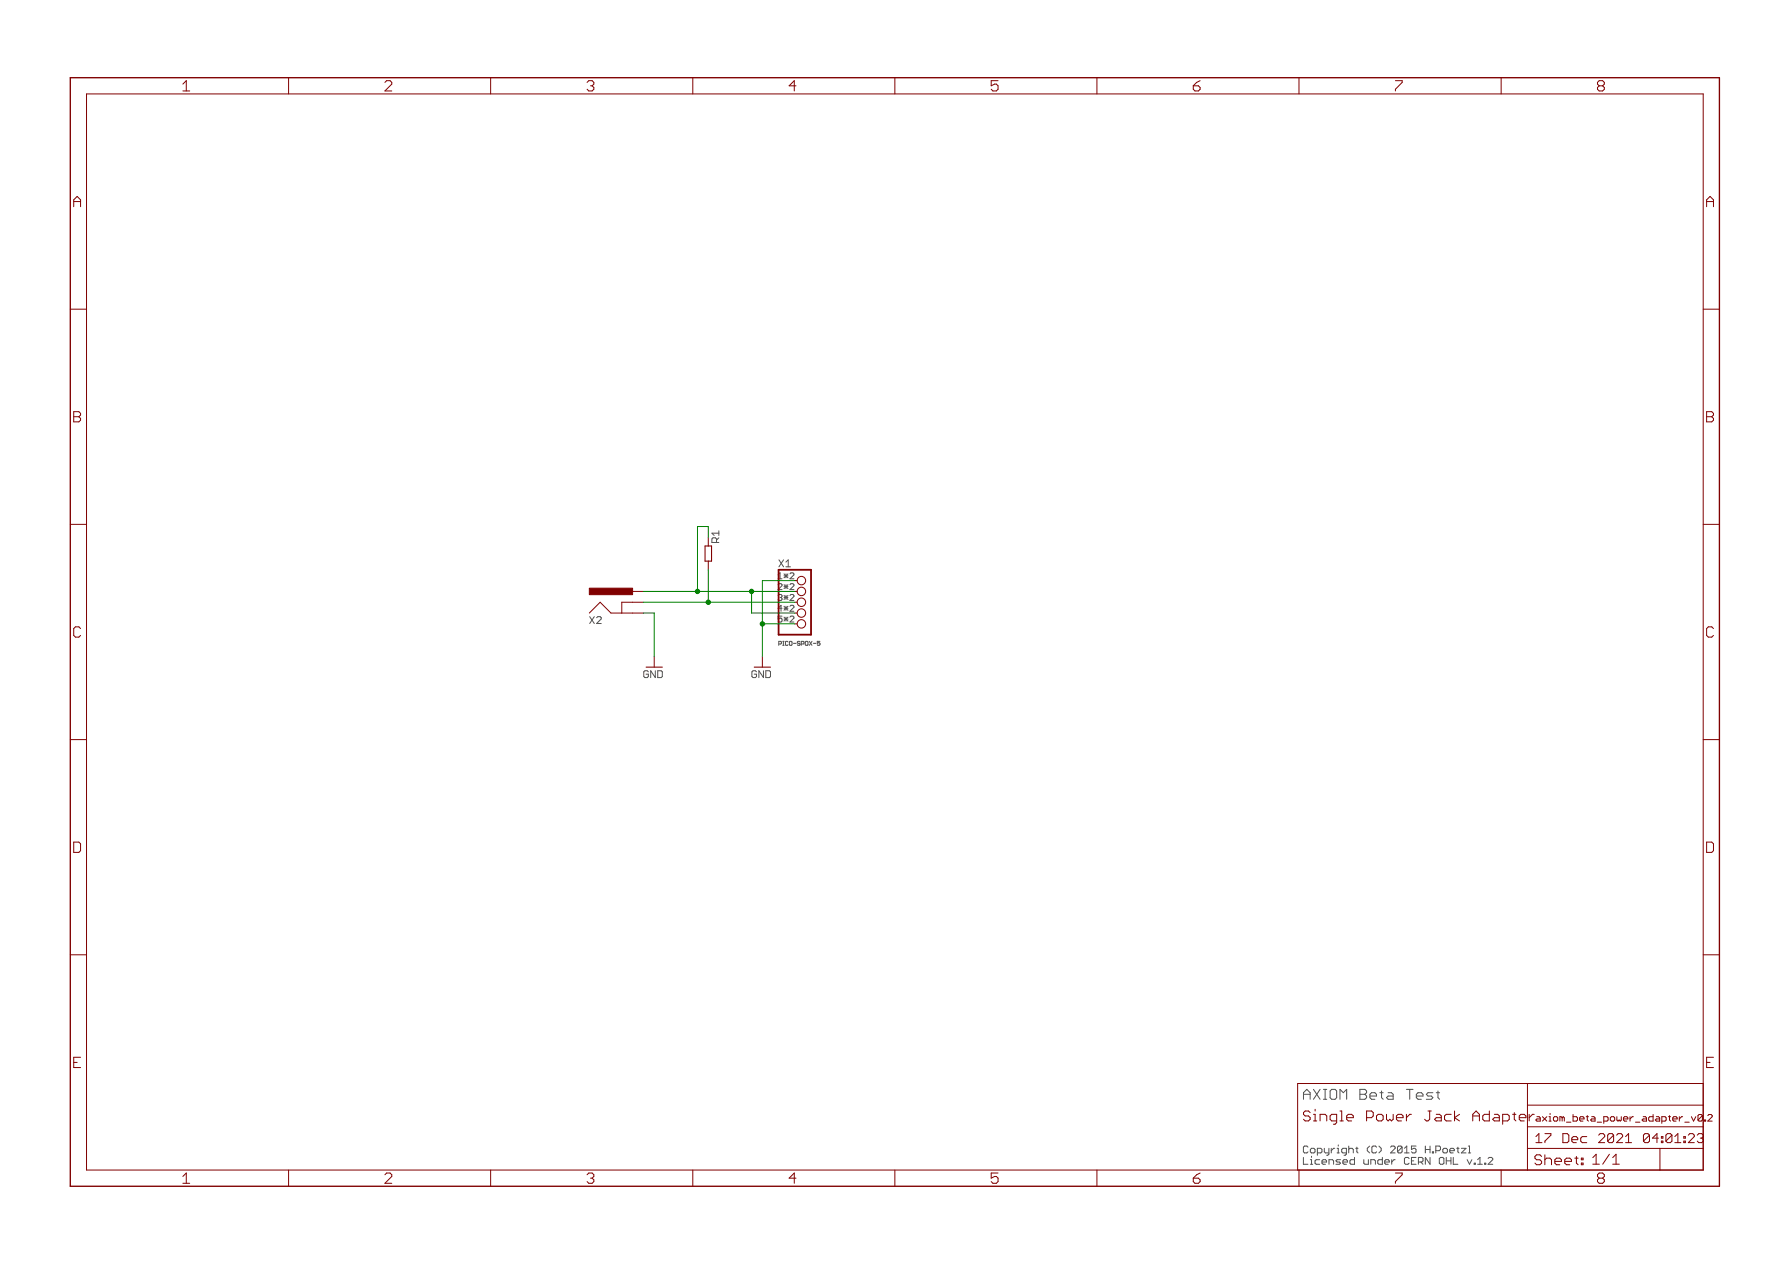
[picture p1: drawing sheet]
<svg xmlns="http://www.w3.org/2000/svg" width="420mm" height="297mm" viewBox="0 0 420 297" stroke-linecap="round" stroke-linejoin="round" font-family="sans-serif">
<path d="M191.9 150.6h.7M192.3 150.9l.3 .2v.3l-.5 .1M337.3 256.6h.8M337.7 256.2v1.5l.4 .4M342.1 269.6h.6M342.4 269.4v1.1l.3 .2M343.2 269.6h1.1l-1.1 1.1M344.8 269.1h.3v1.6M347 272.3l.6-.5v1.6M347 273.4h1.1M348.7 273.1h.3v.3h-.3zM349.5 272l.3-.2h.5l.3 .2v.3l-1.1 1.1h1.1" fill="none" stroke="#505050" stroke-width=".23"/>
<g fill="none" stroke="#800000" stroke-width=".23">
<path d="M67.8 18.2v3.9M115.2 18.2v3.9M162.7 18.2v3.9M210.2 18.2v3.9M257.6 18.2v3.9M305.1 18.2v3.9M352.6 18.2v3.9M20.3 22.1h379.7v252.6h-379.7zM16.5 72.6h3.8M400 72.6h3.8M16.5 123.1h3.8M148.6 138.9h2.5"/>
<path d="M166.3 126.2v2M166.3 131.8v2M400 123.1h3.8M138.4 144l2.5-2.6 2.6 2.6h7.6M151.1 141.4h-5.1v2.6M153.6 154.1v2.6M179 154.1v2.6M16.5 173.7h3.8M400 173.7h3.8M16.5 224.2h3.8M400 224.2h3.8M358.7 254.4v20.3"/>
<path d="M358.7 259.5h41.3M400 254.4h-95.2v20.3M67.8 274.7v3.9M115.2 274.7v3.9M162.7 274.7v3.9M210.2 274.7v3.9M257.6 274.7v3.9M305.1 274.7v3.9M352.6 274.7v3.9M354.1 261.7l.4 .3v.8l-.4 .4M355.2 261.7h.8M355.6 261.3v1.5l.4 .4"/>
<path d="M356.8 262.4h1.6v-.4l-.4-.3h-.8l-.4 .3v.8l.4 .4h.8M358.7 269.7h41.3M358.7 264.6h41.3M359.1 261.7v1.5M360.3 261.7h-.4l-.8 .7M389.8 269.7v5M397.6 266.2l.3 .4v.3l-1.4 1.4h1.4M398.6 267.9l.4 .4h.7l.3-.4M398.6 266.6l.4-.4h.7l.3 .4M399.3 267.3h.4M399.7 267.3l.3 .3M400 266.9l-.3 .4"/>
<path d="M400.3 263h.3v.2h-.3zM401.1 262l.2-.3h.6l.2 .3v.2l-1 1h1"/>
<circle cx="188.2" cy="136.3" r=".99"/>
<circle cx="188.2" cy="138.9" r=".99"/>
<circle cx="188.2" cy="146.5" r=".99"/>
<circle cx="188.2" cy="141.4" r=".99"/>
<circle cx="188.2" cy="144" r=".99"/>
</g>
<path d="M16.5 18.2h387.3v260.4h-387.3z" fill="none" stroke="#800000" stroke-width=".32"/>
<path d="M182.9 133.8h7.6v15.2h-7.6z" fill="none" stroke="#800000" stroke-width=".42"/>
<path d="M138.4 138.1h10.2v1.5h-10.2z" fill="#800000" stroke="#800000" stroke-width=".23"/>
<path d="M165.6 128.2h1.5v3.6h-1.5z" fill="none" stroke="#800000" stroke-width=".25"/>
<path d="M151.1 138.9h35.6M166.3 133.8v7.6M166.3 123.6h-2.5v15.3M176.5 138.9v5.1h10.2M186.7 136.3h-7.7v17.8M151.1 144h2.5v10.1M151.1 141.4h35.6M179 146.5h7.7" fill="none" stroke="#008000" stroke-width=".23"/>
<g fill="#008000" stroke="#008000" stroke-width=".23">
<circle cx="179" cy="146.5" r=".51"/>
<circle cx="166.3" cy="141.4" r=".51"/>
<circle cx="176.5" cy="138.9" r=".51"/>
<circle cx="163.8" cy="138.9" r=".51"/>
</g>
<g font-size="3.7" fill="#800000">
<text x="42.9" y="21.4">1</text>
<text x="90.3" y="21.4">2</text>
<text x="137.8" y="21.4">3</text>
<text x="185.3" y="21.4">4</text>
<text x="232.7" y="21.4">5</text>
<text x="280.2" y="21.4">6</text>
<text x="327.6" y="21.4">7</text>
<text x="375.1" y="21.4">8</text>
<text x="17.2" y="48.6">A</text>
<text x="400.7" y="48.6">A</text>
<text x="17.2" y="99.2">B</text>
<text x="400.7" y="99.2">B</text>
<text x="17.1" y="149.7">C</text>
<text x="400.6" y="149.7">C</text>
<text x="17" y="200.2">D</text>
<text x="400.5" y="200.2">D</text>
<text x="17.3" y="250.8">E</text>
<text x="400.7" y="250.8">E</text>
<text x="42.9" y="277.9">1</text>
<text x="90.3" y="277.9">2</text>
<text x="137.8" y="277.9">3</text>
<text x="185.3" y="277.9">4</text>
<text x="232.7" y="277.9">5</text>
<text x="280.2" y="277.9">6</text>
<text x="327.6" y="277.9">7</text>
<text x="375.1" y="277.9">8</text>
</g>
<text font-size="3.6" fill="#505050" x="306" y="258.2">AXIOM Beta Test</text>
<g font-size="3.6" fill="#800000">
<text x="306" y="263.3">Single Power Jack Adapter</text>
<text x="360.4" y="273.6">Sheet: 1/1</text>
</g>
<g font-size="3.2" fill="#800000">
<text x="360.6" y="268.4">17 Dec 2021</text>
<text x="382.3" y="268.4">04:01:23</text>
</g>
<text font-size="2.5" fill="#008000" x="168.9" y="127.4" transform="rotate(-90 168.9 127.4)">R1</text>
<g font-size="2.5" fill="#505050">
<text x="182.9" y="133.2">X1</text>
<text x="138.4" y="146.5">X2</text>
<text x="306" y="270.8">Copyright (C) 2015 H.Poetzl</text>
<text x="306" y="273.5">Licensed under CERN OHL v.1.2</text>
</g>
<g font-size="2.5" fill="#800000">
<text x="151.1" y="159.2">GND</text>
<text x="176.5" y="159.2">GND</text>
</g>
<text font-size="2.3" fill="#800000" x="360.6" y="263.3">axiom_beta_power_adapter_v0.2</text>
<g font-size="2.1" fill="#800000">
<text x="183.1" y="136">1*2</text>
<text x="183.1" y="138.5">2*2</text>
<text x="183.1" y="143.6">4*2</text>
<text x="183.1" y="146.1">5*2</text>
</g>
<text font-size="2.1" fill="#505050" x="183.1" y="141.1">3*2</text>
<text font-size="1.4" fill="#505050" x="182.9" y="151.6">PICO-SPOX-5</text>
</svg>
